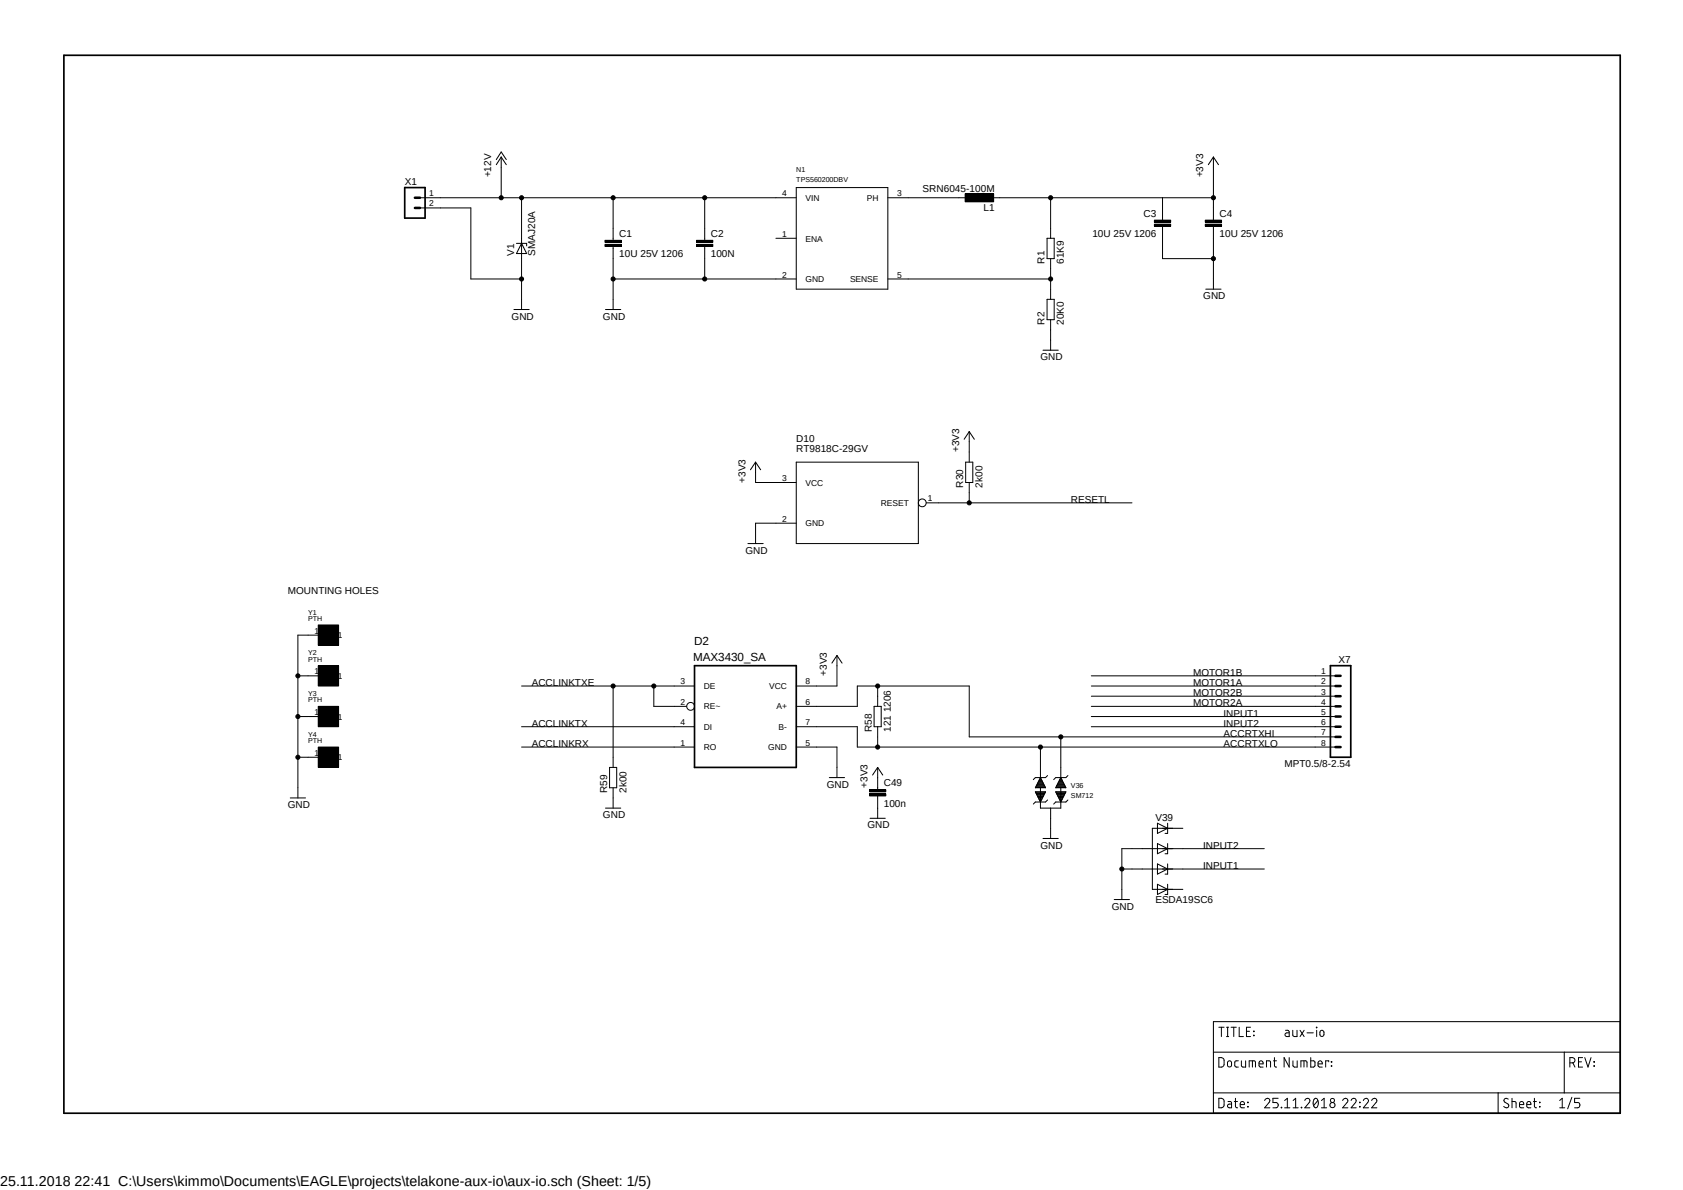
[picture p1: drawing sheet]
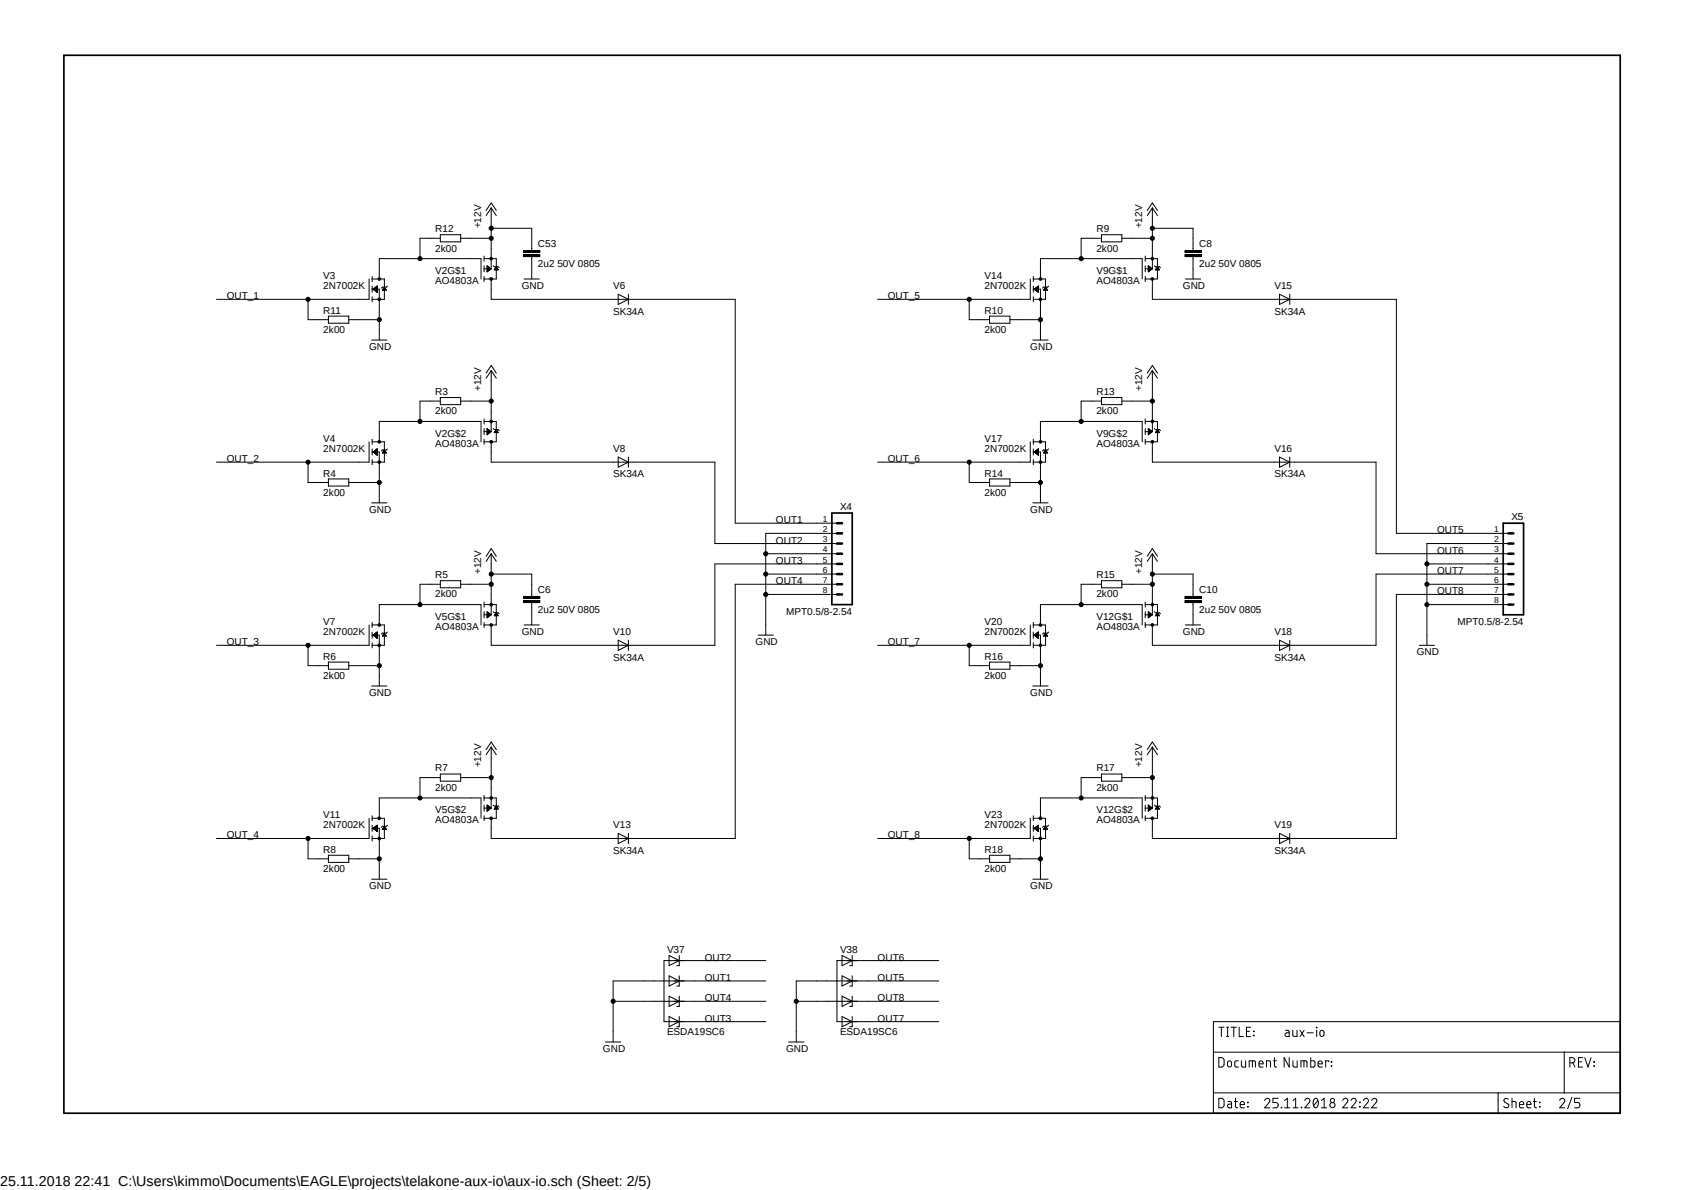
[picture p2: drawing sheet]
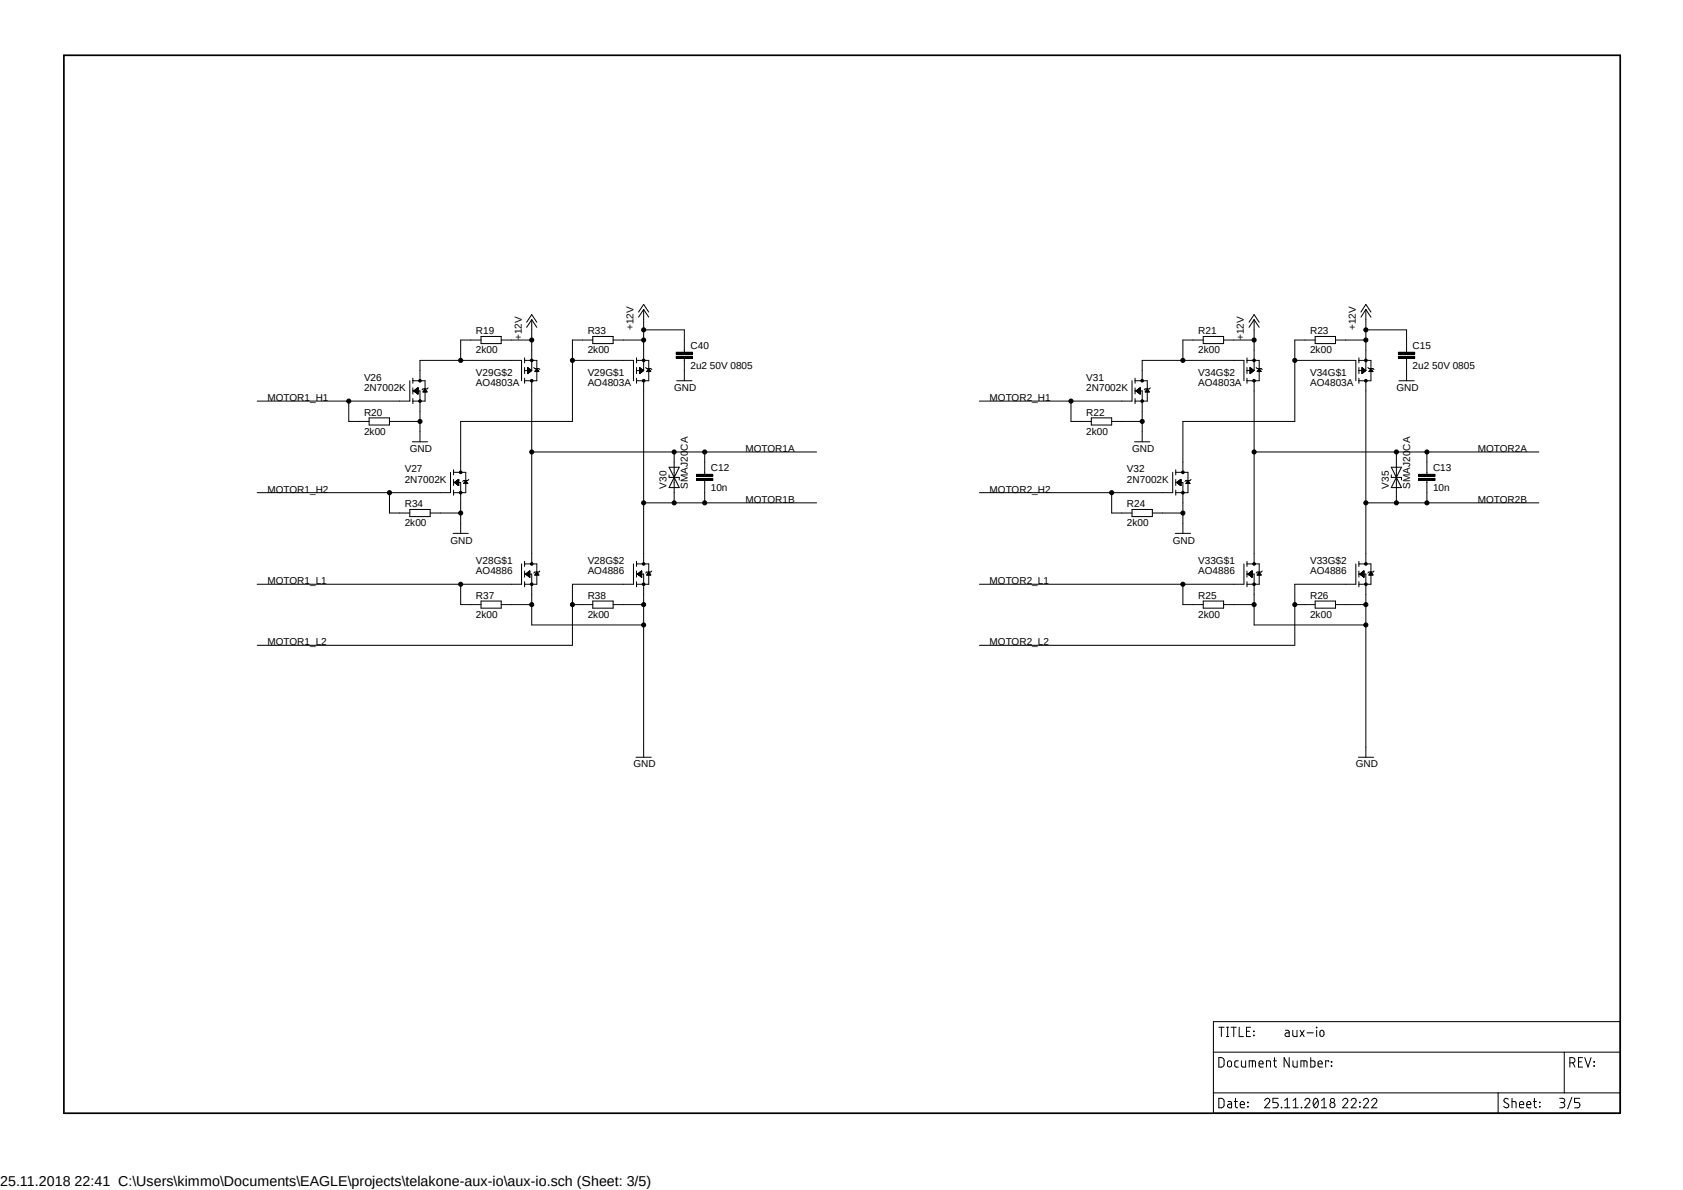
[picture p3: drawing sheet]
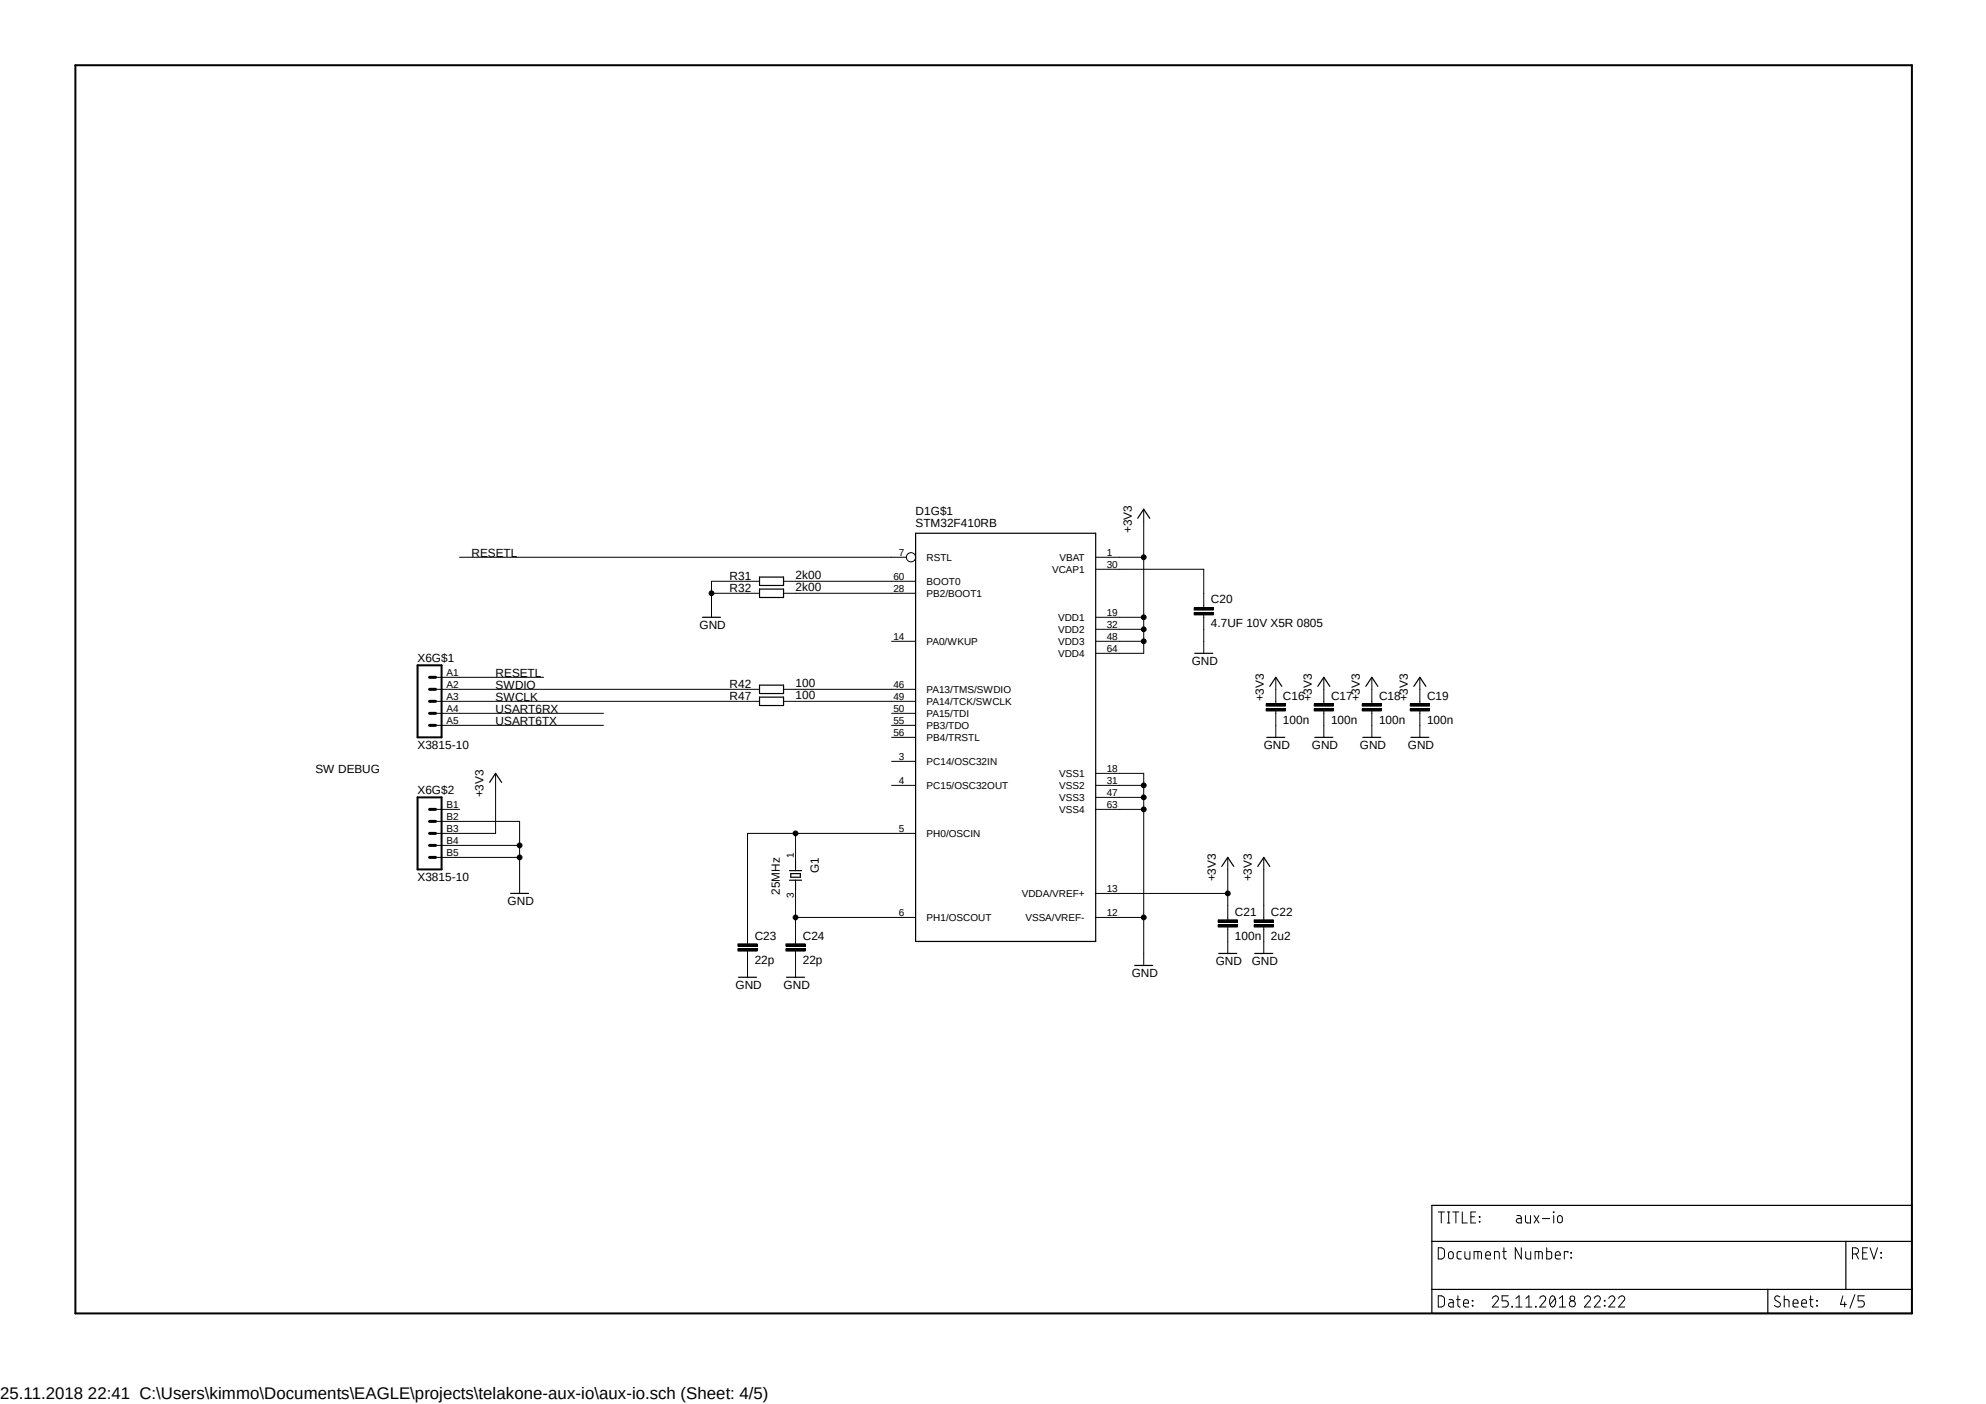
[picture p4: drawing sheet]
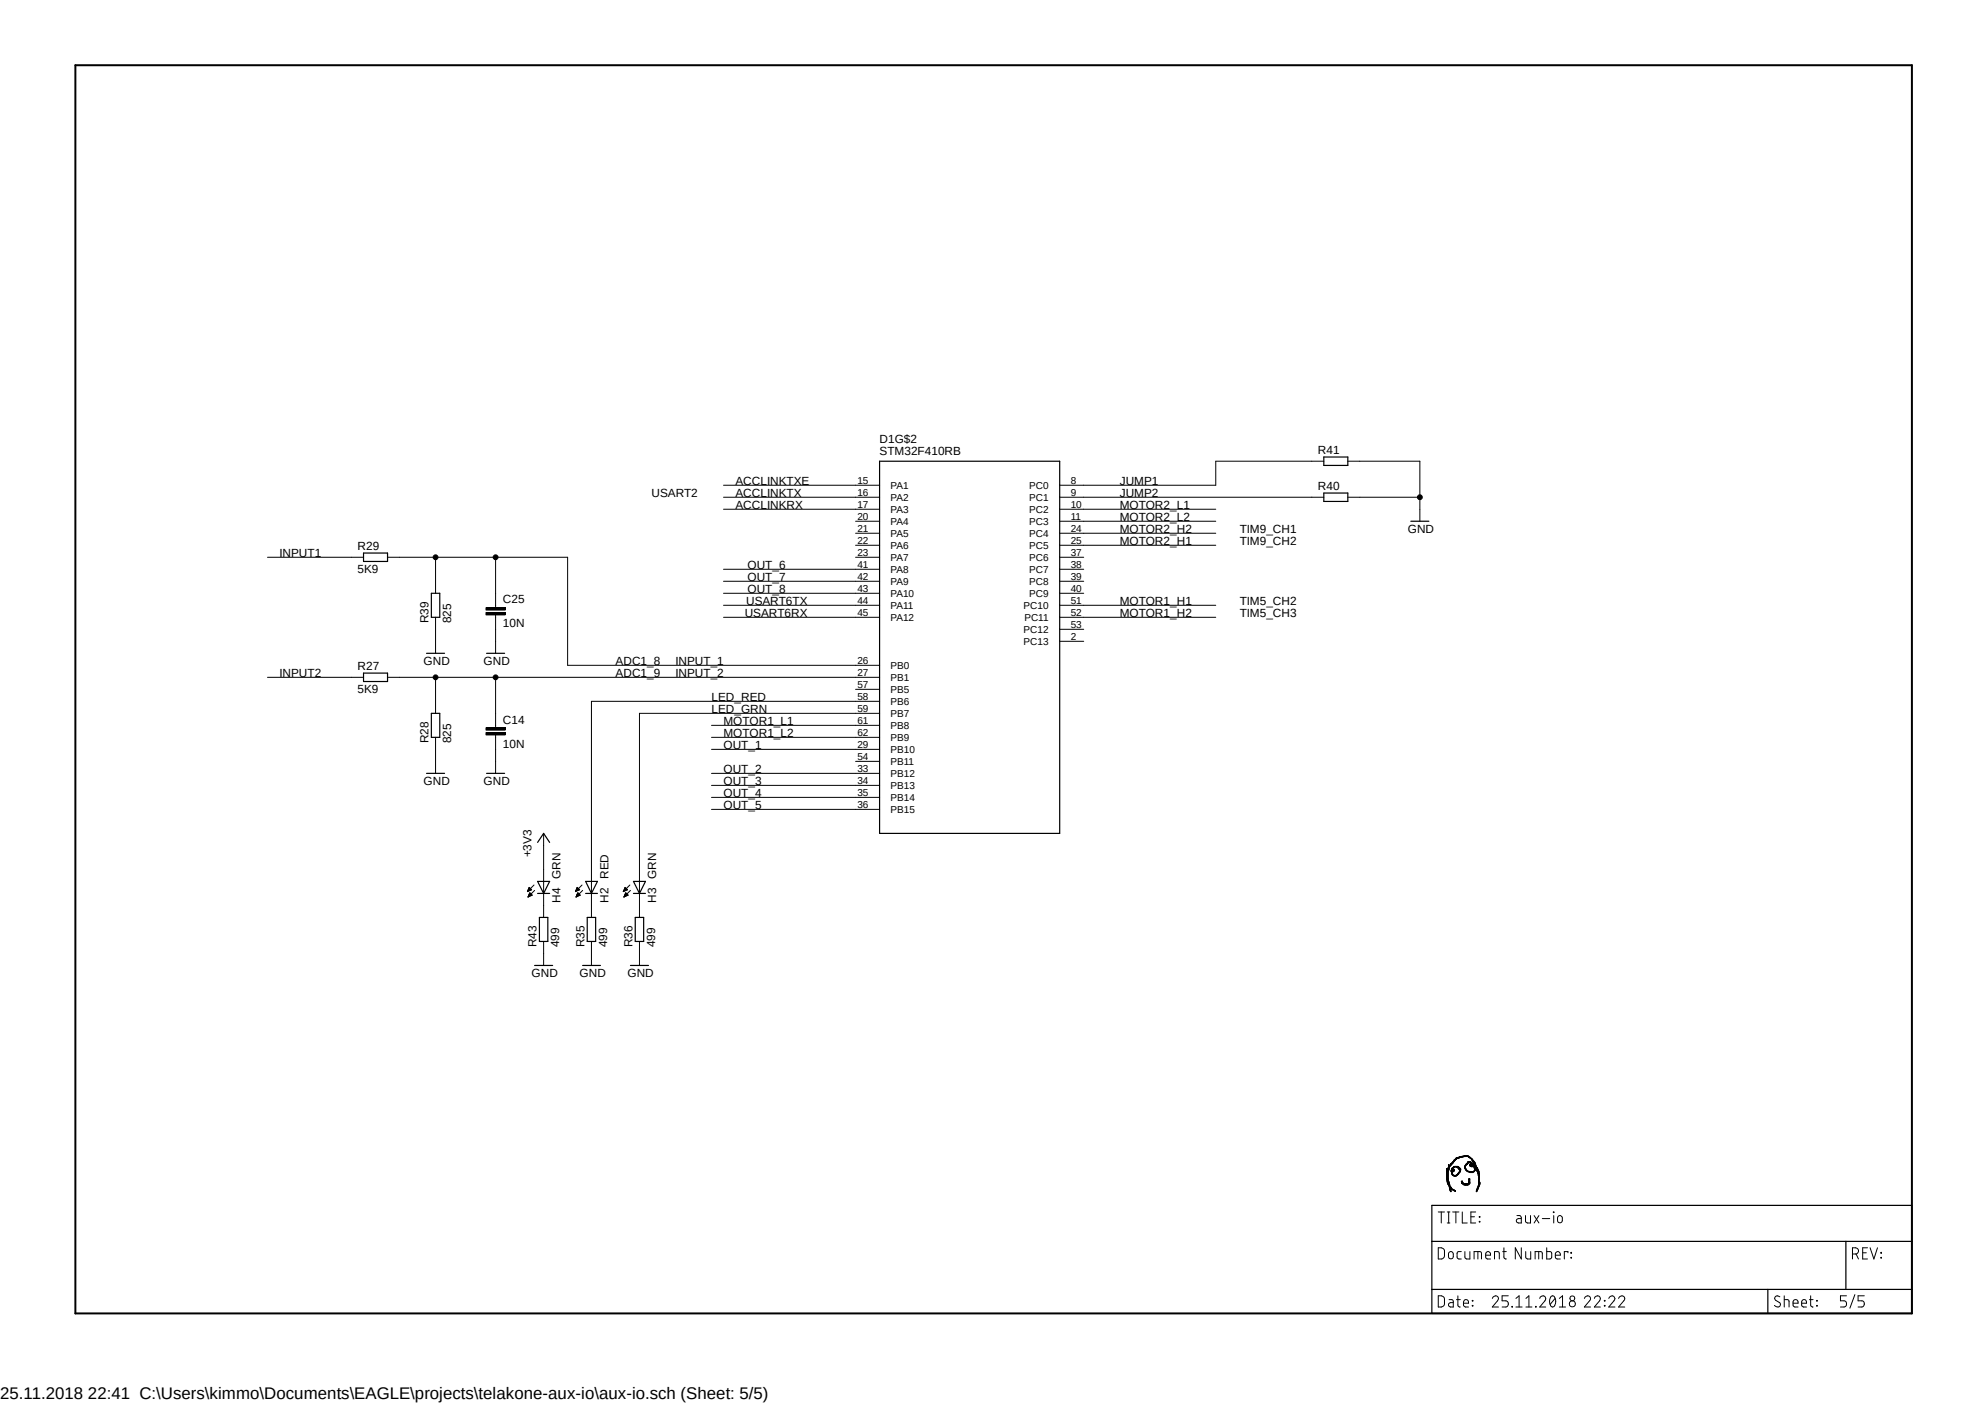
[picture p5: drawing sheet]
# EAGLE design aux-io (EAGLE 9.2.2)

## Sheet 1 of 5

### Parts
C1  10U 25V 1206  CAP1206  [C1206]
C2  100N  CAP0603  [C0603]
C3  10U 25V 1206  CAP1206  [C1206]
C4  10U 25V 1206  CAP1206  [C1206]
C49  100n  CAP0603  [C0603]
D2  MAX3430_SA  MAX3088_SA  [SOIC8-N_MC]
D10  RT9818C-29GV  [SOT23]
L1  SRN6045-100M  [SRN6045]
N1  TPS560200DBV  [SOT95P280X145-5N]
R1  61K9  RES0603  [R0603]
R2  20K0  RES0603  [R0603]
R30  2k00  RES0603  [R0603]
R58  121 1206  RES1206  [R1206]
R59  2k00  RES0603  [R0603]
V1  SMAJ20A  SMAJXXA  [DO214AC]
V36  SM712  [SOT23]
V39  ESDA19SC6  ESDAXXSC6  [SOT23-6]
X1  TE_RUUVILIITIN2  [TE_RUUVILIITIN2]
X7  MPT0.5/8-2.54  [MPT0.5/8-2.54]
Y1  PTH  [PTH-3.2-6DIA]
Y2  PTH  [PTH-3.2-6DIA]
Y3  PTH  [PTH-3.2-6DIA]
Y4  PTH  [PTH-3.2-6DIA]

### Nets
+3V3: C3.1 C4.1 C49.1 D2.8(VCC) D10.3(VCC) L1.2 R1.2 R30.2 ; also sheet 4,5
+12V: C1.1 C2.1 N1.4(VIN) V1.C X1.1 ; also sheet 2,3
ACCLINKRX: D2.1(RO) ; also sheet 5
ACCLINKTX: D2.4(DI) ; also sheet 5
ACCLINKTXE: D2.2(RE~) D2.3(DE) R59.2 ; also sheet 5
ACCRTXHI: D2.6(A+) R58.2 V36.1 X7.7
ACCRTXLO: D2.7(B-) R58.1 V36.2 X7.8
GND: C1.2 C2.2 C3.2 C4.2 C49.2 D2.5(GND) D10.2(GND) N1.2(GND) R2.1 R59.1 V1.A V36.3 V39.2(A) V39.5(A1) X1.2 Y1.1 Y2.1 Y3.1 Y4.1 ; also sheet 2,3,4,5
INPUT1: V39.4(C2) X7.5 ; also sheet 5
INPUT2: V39.3(C1) X7.6 ; also sheet 5
MOTOR1A: X7.2 ; also sheet 3
MOTOR1B: X7.1 ; also sheet 3
MOTOR2A: X7.4 ; also sheet 3
MOTOR2B: X7.3 ; also sheet 3
N$1: L1.1 N1.3(PH)
N$3: N1.5(SENSE) R1.1 R2.2
RESETL: D10.1(RESET) R30.1 ; also sheet 4
Unconnected: N1.1(ENA) V39.1(C) V39.6(C3)

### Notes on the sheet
- MOUNTING HOLES

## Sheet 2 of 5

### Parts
C6  2u2 50V 0805  CAP0805  [C0805]
C8  2u2 50V 0805  CAP0805  [C0805]
C10  2u2 50V 0805  CAP0805  [C0805]
C53  2u2 50V 0805  CAP0805  [C0805]
R3  2k00  RES0603  [R0603]
R4  2k00  RES0603  [R0603]
R5  2k00  RES0603  [R0603]
R6  2k00  RES0603  [R0603]
R7  2k00  RES0603  [R0603]
R8  2k00  RES0603  [R0603]
R9  2k00  RES0603  [R0603]
R10  2k00  RES0603  [R0603]
R11  2k00  RES0603  [R0603]
R12  2k00  RES0603  [R0603]
R13  2k00  RES0603  [R0603]
R14  2k00  RES0603  [R0603]
R15  2k00  RES0603  [R0603]
R16  2k00  RES0603  [R0603]
R17  2k00  RES0603  [R0603]
R18  2k00  RES0603  [R0603]
V2  AO4803A  [SOIC8-N_MC]
V3  2N7002K  [SOT23]
V4  2N7002K  [SOT23]
V5  AO4803A  [SOIC8-N_MC]
V6  SK34A  [DO214AC]
V7  2N7002K  [SOT23]
V8  SK34A  [DO214AC]
V9  AO4803A  [SOIC8-N_MC]
V10  SK34A  [DO214AC]
V11  2N7002K  [SOT23]
V12  AO4803A  [SOIC8-N_MC]
V13  SK34A  [DO214AC]
V14  2N7002K  [SOT23]
V15  SK34A  [DO214AC]
V16  SK34A  [DO214AC]
V17  2N7002K  [SOT23]
V18  SK34A  [DO214AC]
V19  SK34A  [DO214AC]
V20  2N7002K  [SOT23]
V23  2N7002K  [SOT23]
V37  ESDA19SC6  ESDAXXSC6  [SOT23-6]
V38  ESDA19SC6  ESDAXXSC6  [SOT23-6]
X4  MPT0.5/8-2.54  [MPT0.5/8-2.54]
X5  MPT0.5/8-2.54  [MPT0.5/8-2.54]

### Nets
+12V: C6.1 C8.1 C10.1 C53.1 R3.2 R5.2 R7.2 R9.2 R12.2 R13.2 R15.2 R17.2 V2.1(S) V2.3(S) V5.1(S) V5.3(S) V9.1(S) V9.3(S) V12.1(S) V12.3(S) ; also sheet 1,3
GND: C6.2 C8.2 C10.2 C53.2 R4.2 R6.2 R8.2 R10.2 R11.2 R14.2 R16.2 R18.2 V3.2(S) V4.2(S) V7.2(S) V11.2(S) V14.2(S) V17.2(S) V20.2(S) V23.2(S) V37.2(A) V37.5(A1) V38.2(A) V38.5(A1) X4.2 X4.4 X4.6 X4.8 X5.2 X5.4 X5.6 X5.8 ; also sheet 1,3,4,5
N$2: R3.1 V2.2(G) V4.3(D)
N$4: R5.1 V5.4(G) V7.3(D)
N$5: R7.1 V5.2(G) V11.3(D)
N$6: R9.1 V9.4(G) V14.3(D)
N$7: R13.1 V9.2(G) V17.3(D)
N$8: R15.1 V12.4(G) V20.3(D)
N$9: R17.1 V12.2(G) V23.3(D)
N$11: R12.1 V2.4(G) V3.3(D)
NERT: V2.5(D) V2.6(D) V6.A
NERT1: V2.7(D) V2.8(D) V8.A
NERT2: V5.5(D) V5.6(D) V10.A
NERT3: V5.7(D) V5.8(D) V13.A
NERT4: V9.5(D) V9.6(D) V15.A
NERT5: V9.7(D) V9.8(D) V16.A
NERT6: V12.5(D) V12.6(D) V18.A
NERT7: V12.7(D) V12.8(D) V19.A
OUT1: V6.C V37.3(C1) X4.1
OUT2: V8.C V37.1(C) X4.3
OUT3: V10.C V37.6(C3) X4.5
OUT4: V13.C V37.4(C2) X4.7
OUT5: V15.C V38.3(C1) X5.1
OUT6: V16.C V38.1(C) X5.3
OUT7: V18.C V38.6(C3) X5.5
OUT8: V19.C V38.4(C2) X5.7
OUT_1: R11.1 V3.1(G) ; also sheet 5
OUT_2: R4.1 V4.1(G) ; also sheet 5
OUT_3: R6.1 V7.1(G) ; also sheet 5
OUT_4: R8.1 V11.1(G) ; also sheet 5
OUT_5: R10.1 V14.1(G) ; also sheet 5
OUT_6: R14.1 V17.1(G) ; also sheet 5
OUT_7: R16.1 V20.1(G) ; also sheet 5
OUT_8: R18.1 V23.1(G) ; also sheet 5

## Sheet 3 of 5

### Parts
C12  10n  CAP0603  [C0603]
C13  10n  CAP0603  [C0603]
C15  2u2 50V 0805  CAP0805  [C0805]
C40  2u2 50V 0805  CAP0805  [C0805]
R19  2k00  RES0603  [R0603]
R20  2k00  RES0603  [R0603]
R21  2k00  RES0603  [R0603]
R22  2k00  RES0603  [R0603]
R23  2k00  RES0603  [R0603]
R24  2k00  RES0603  [R0603]
R25  2k00  RES0603  [R0603]
R26  2k00  RES0603  [R0603]
R33  2k00  RES0603  [R0603]
R34  2k00  RES0603  [R0603]
R37  2k00  RES0603  [R0603]
R38  2k00  RES0603  [R0603]
V26  2N7002K  [SOT23]
V27  2N7002K  [SOT23]
V28  AO4886  [SOIC8-N_MC]
V29  AO4803A  [SOIC8-N_MC]
V30  SMAJ20CA  SMAJXXCA  [DO214AC]
V31  2N7002K  [SOT23]
V32  2N7002K  [SOT23]
V33  AO4886  [SOIC8-N_MC]
V34  AO4803A  [SOIC8-N_MC]
V35  SMAJ20CA  SMAJXXCA  [DO214AC]

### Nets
+12V: C15.1 C40.1 R19.2 R21.2 R23.2 R33.2 V29.1(S) V29.3(S) V34.1(S) V34.3(S) ; also sheet 1,2
GND: C15.2 C40.2 R20.2 R22.2 R24.2 R25.2 R26.2 R34.2 R37.2 R38.2 V26.2(S) V27.2(S) V28.1(S) V28.3(S) V31.2(S) V32.2(S) V33.1(S) V33.3(S) ; also sheet 1,2,4,5
MOTOR1_H1: R20.1 V26.1(G) ; also sheet 5
MOTOR1_H2: R34.1 V27.1(G) ; also sheet 5
MOTOR1_L1: R37.1 V28.4(G) ; also sheet 5
MOTOR1_L2: R38.1 V28.2(G) ; also sheet 5
MOTOR1A: C12.1 V28.5(D) V28.6(D) V29.7(D) V29.8(D) V30.A ; also sheet 1
MOTOR1B: C12.2 V28.7(D) V28.8(D) V29.5(D) V29.6(D) V30.C ; also sheet 1
MOTOR2_H1: R22.1 V31.1(G) ; also sheet 5
MOTOR2_H2: R24.1 V32.1(G) ; also sheet 5
MOTOR2_L1: R25.1 V33.4(G) ; also sheet 5
MOTOR2_L2: R26.1 V33.2(G) ; also sheet 5
MOTOR2A: C13.1 V33.5(D) V33.6(D) V34.7(D) V34.8(D) V35.A ; also sheet 1
MOTOR2B: C13.2 V33.7(D) V33.8(D) V34.5(D) V34.6(D) V35.C ; also sheet 1
N$10: R19.1 V26.3(D) V29.2(G)
N$12: R33.1 V27.3(D) V29.4(G)
N$15: R21.1 V31.3(D) V34.2(G)
N$16: R23.1 V32.3(D) V34.4(G)

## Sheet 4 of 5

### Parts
C16  100n  CAP0603  [C0603]
C17  100n  CAP0603  [C0603]
C18  100n  CAP0603  [C0603]
C19  100n  CAP0603  [C0603]
C20  4.7UF 10V X5R 0805  CAP0805  [C0805]
C21  100n  CAP0603  [C0603]
C22  2u2  CAP0603  [C0603]
C23  22p  CAP0603  [C0603]
C24  22p  CAP0603  [C0603]
D1  STM32F410RB  [LQFP-64]
G1  25MHz  XTAL_3225_SMD  [X_3225]
R31  2k00  RES0603  [R0603]
R32  2k00  RES0603  [R0603]
R42  100  RES0603  [R0603]
R47  100  RES0603  [R0603]
X6  X3815-10  [15110102601]

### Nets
+3V3: C16.1 C17.1 C18.1 C19.1 C21.1 C22.1 D1.1(VBAT) D1.13(VDDA/VREF+) D1.19(VDD1) D1.32(VDD2) D1.48(VDD3) D1.64(VDD4) X6.B3 ; also sheet 1,5
BOOT0: D1.60(BOOT0) R31.2
BOOT1: D1.28(PB2/BOOT1) R32.2
GND: C16.2 C17.2 C18.2 C19.2 C20.2 C21.2 C22.2 C23.2 C24.2 D1.12(VSSA/VREF-) D1.18(VSS1) D1.31(VSS2) D1.47(VSS3) D1.63(VSS4) R31.1 R32.1 X6.B2 X6.B4 X6.B5 ; also sheet 1,2,3,5
OSCIN: C23.1 D1.5(PH0/OSCIN) G1.1(X1)
OSCOUT: C24.1 D1.6(PH1/OSCOUT) G1.3(X2)
RESETL: D1.7(RSTL) X6.A1 ; also sheet 1
SWCLK: R47.1 X6.A3
SWCLK_CPU: D1.49(PA14/TCK/SWCLK) R47.2
SWDIO: R42.1 X6.A2
SWDIO_CPU: D1.46(PA13/TMS/SWDIO) R42.2
USART6RX: X6.A4 ; also sheet 5
USART6TX: X6.A5 ; also sheet 5
VCAP1: C20.1 D1.30(VCAP1)
Unconnected: D1.3(PC14/OSC32IN) D1.4(PC15/OSC32OUT) D1.14(PA0/WKUP) D1.50(PA15/TDI) D1.55(PB3/TDO) D1.56(PB4/TRSTL) X6.B1

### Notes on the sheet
- SW DEBUG

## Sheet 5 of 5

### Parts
C14  10N  CAP0603  [C0603]
C25  10N  CAP0603  [C0603]
H2  RED  LEDCHIP-LED0603  [CHIP-LED0603]
H3  GRN  LEDCHIP-LED0603  [CHIP-LED0603]
H4  GRN  LEDCHIP-LED0603  [CHIP-LED0603]
R27  5K9  RES1206  [R1206]
R28  825  RES0603  [R0603]
R29  5K9  RES1206  [R1206]
R35  499  RES0603  [R0603]
R36  499  RES0603  [R0603]
R39  825  RES0603  [R0603]
R40  RES0603  [R0603]
R41  RES0603  [R0603]
R43  499  RES0603  [R0603]
U$1  DAFUG  [DAFUG]

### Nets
+3V3: H4.A ; also sheet 1,4
ACCLINKRX: D1.17(PA3) ; also sheet 1
ACCLINKTX: D1.16(PA2) ; also sheet 1
ACCLINKTXE: D1.15(PA1) ; also sheet 1
GND: C14.2 C25.2 R28.1 R35.1 R36.1 R39.1 R40.2 R41.2 R43.1 ; also sheet 1,2,3,4
INPUT1: R29.1 ; also sheet 1
INPUT2: R27.1 ; also sheet 1
INPUT_1: C25.1 D1.26(PB0) R29.2 R39.2
INPUT_2: C14.1 D1.27(PB1) R27.2 R28.2
JUMP1: D1.8(PC0) R41.1
JUMP2: D1.9(PC1) R40.1
LED_GRN: D1.59(PB7) H3.A
LED_RED: D1.58(PB6) H2.A
MOTOR1_H1: D1.51(PC10) ; also sheet 3
MOTOR1_H2: D1.52(PC11) ; also sheet 3
MOTOR1_L1: D1.61(PB8) ; also sheet 3
MOTOR1_L2: D1.62(PB9) ; also sheet 3
MOTOR2_H1: D1.25(PC5) ; also sheet 3
MOTOR2_H2: D1.24(PC4) ; also sheet 3
MOTOR2_L1: D1.10(PC2) ; also sheet 3
MOTOR2_L2: D1.11(PC3) ; also sheet 3
N$19: H3.C R36.2
N$20: H2.C R35.2
N$21: H4.C R43.2
OUT_1: D1.29(PB10) ; also sheet 2
OUT_2: D1.33(PB12) ; also sheet 2
OUT_3: D1.34(PB13) ; also sheet 2
OUT_4: D1.35(PB14) ; also sheet 2
OUT_5: D1.36(PB15) ; also sheet 2
OUT_6: D1.41(PA8) ; also sheet 2
OUT_7: D1.42(PA9) ; also sheet 2
OUT_8: D1.43(PA10) ; also sheet 2
USART6RX: D1.45(PA12) ; also sheet 4
USART6TX: D1.44(PA11) ; also sheet 4
Unconnected: D1.2(PC13) D1.20(PA4) D1.21(PA5) D1.22(PA6) D1.23(PA7) D1.37(PC6) D1.38(PC7) D1.39(PC8) D1.40(PC9) D1.53(PC12) D1.54(PB11) D1.57(PB5)

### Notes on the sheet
- USART2
- TIM9_CH1
- TIM9_CH2
- TIM5_CH2
- TIM5_CH3
- ADC1_8
- ADC1_9
